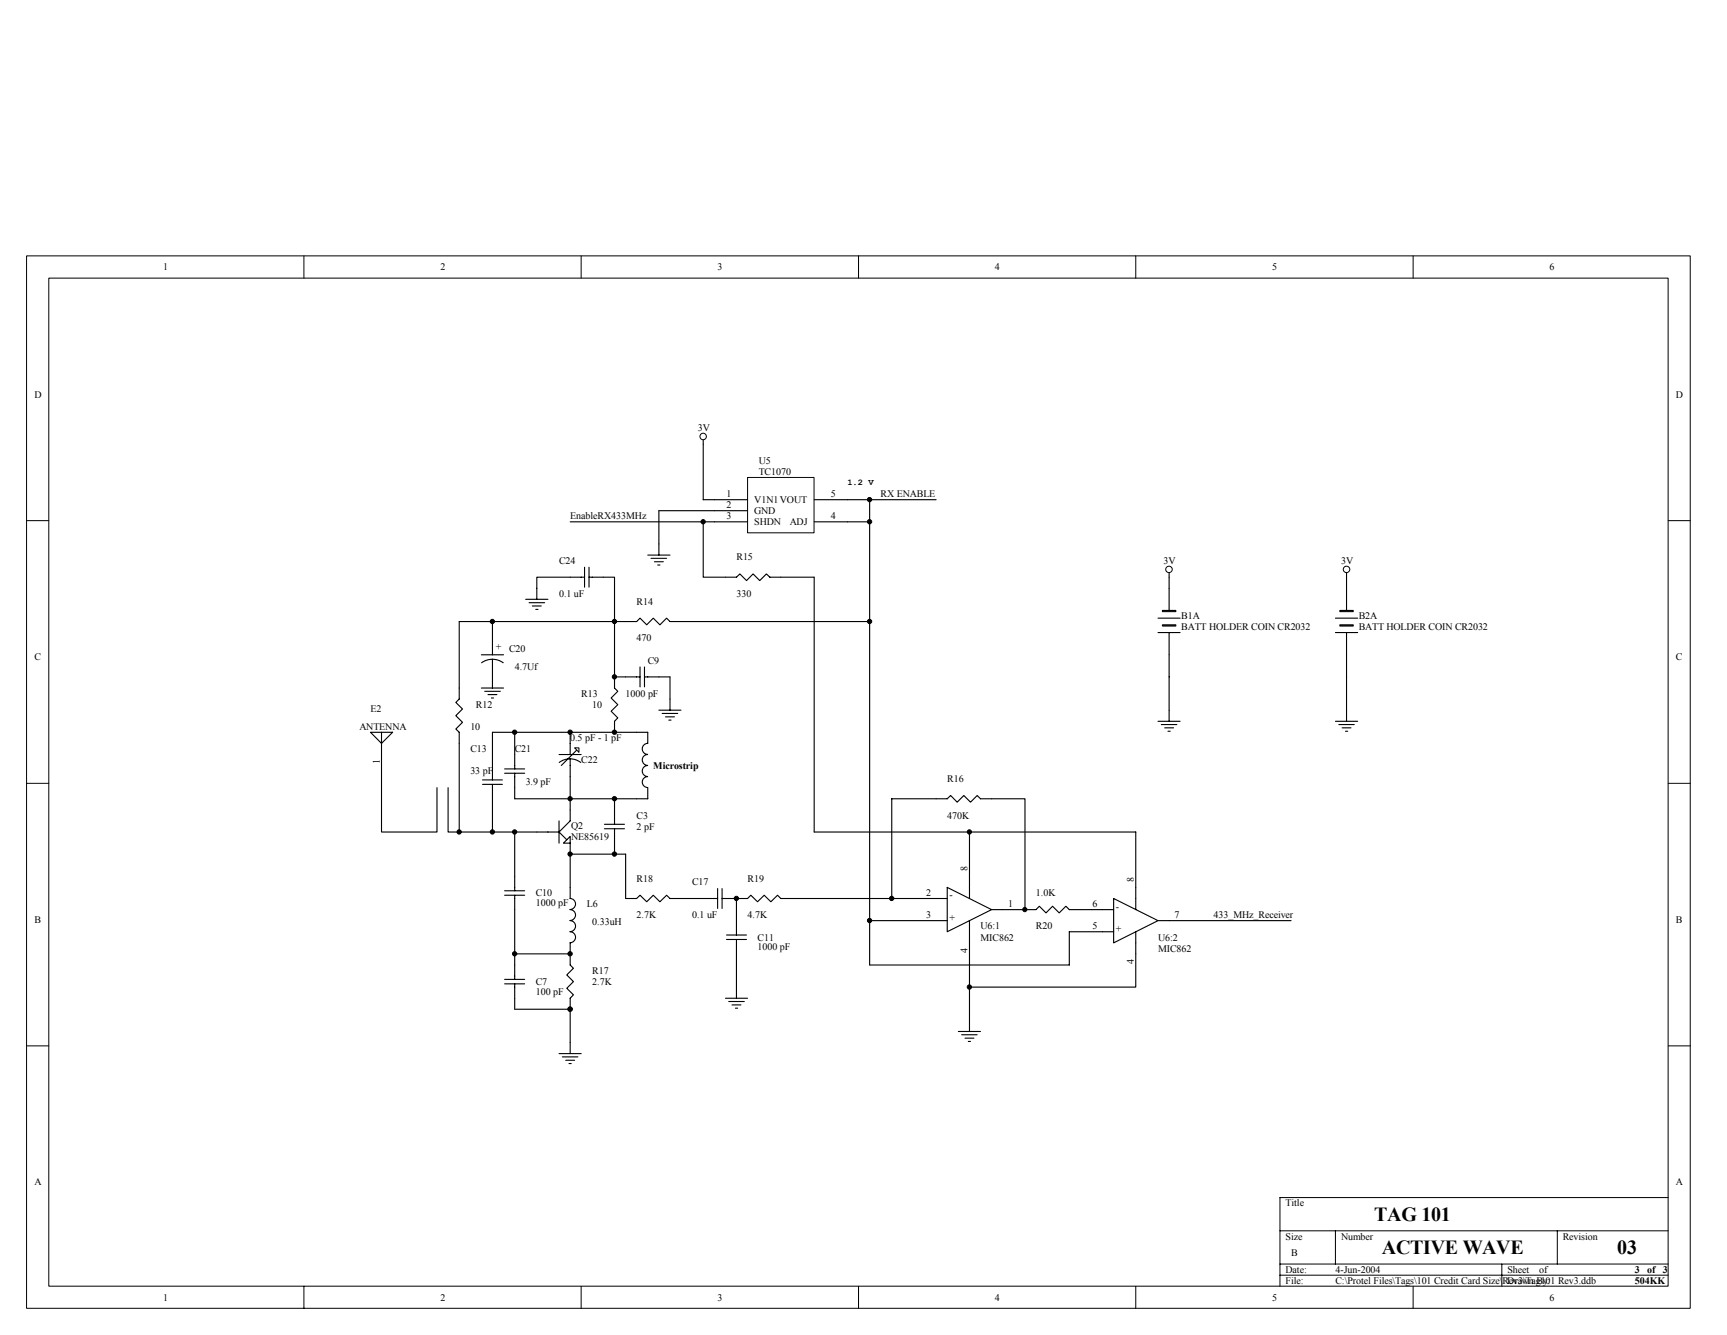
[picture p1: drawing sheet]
<svg xmlns="http://www.w3.org/2000/svg" width="279mm" height="216mm" viewBox="0 0 279 216" stroke-linecap="round" stroke-linejoin="round" font-family="sans-serif">
<g fill="none" stroke="#000" stroke-width=".16">
<path d="M4.3 41.4h269.2v170.2h-269.2zM7.9 45h262v163h-262zM49.2 41.4v3.6M94 41.4v3.6M138.9 41.4v3.6M183.7 41.4v3.6M228.6 41.4v3.6M4.3 84.2h3.6M269.9 84.2h3.6M4.3 126.7h3.6M269.9 126.7h3.6M4.3 169.1h3.6"/>
<path d="M269.9 169.1h3.6M207.1 199.1h62.8M216 199.1v5.3M251.9 199.1v5.3M269.9 193.7h-62.8v14.3M49.2 208v3.6M94 208v3.6M138.9 208v3.6M183.7 208v3.6M207.1 204.4h62.8M207.1 206.2h62.8M228.6 208v3.6"/>
<path d="M243 204.4v3.6"/>
</g>
<g fill="none" stroke="#000" stroke-width=".18">
<path d="M113.8 71.8v9h1.8M92.2 84.4h23.4M113.8 84.4v8.9h3.6M115.6 82.6h-9v5.4M126.3 93.3h5.4v41.3h52v8.9M137.1 84.4h3.6v16.1M137.1 80.8h3.6v3.6M79.7 100.5v1.8M83.3 118.4v3.6M99.4 100.5v9h1.8M101.2 100.5h-26.9v10.8M103 118.4h-23.3v5.4"/>
<path d="M106.6 109.5h1.8v3.6M110.2 100.5h30.5M140.7 100.5v55.6h32.3v-5.4h5.4M74.3 120.2v14.4h12.5M79.7 129.2v5.4M83.3 127.4v1.8h19.7M83.3 134.6v7.1M92.2 125.6v5.4M99.4 129.2v1.8M99.4 136.4v1.7M151.4 129.2h-7.1v16.1M156.8 134.6v7.1"/>
<path d="M160.4 129.2h5.4v17.9h-3.6M83.3 154.3h8.9M83.3 147.1v9M92.2 143.5v-5.4h9v7.2h1.8l.5-.5 1.1 1 1.1-1 1.1 1 1-1 .6 .5h5.4M119.1 145.3v3.6M119.1 154.3v5.3M128.1 145.3h23.3M140.7 148.9h10.7M156.8 152.5v7.1M176.6 147.1h1.8M183.7 154.3v5.3h-26.9v5.4M83.3 161.4v1.8h8.9v5.4"/>
</g>
<g fill="#000" stroke="#000" stroke-width=".16">
<circle cx="113.8" cy="84.4" r=".35"/>
<circle cx="140.7" cy="84.4" r=".35"/>
<circle cx="79.7" cy="100.5" r=".35"/>
<circle cx="83.3" cy="118.4" r=".35"/>
<circle cx="92.2" cy="118.4" r=".35"/>
<circle cx="99.4" cy="118.4" r=".35"/>
<circle cx="99.4" cy="109.5" r=".35"/>
<circle cx="99.4" cy="100.5" r=".35"/>
<circle cx="79.7" cy="134.5" r=".35"/>
<circle cx="83.3" cy="134.5" r=".35"/>
<circle cx="156.8" cy="134.5" r=".35"/>
<circle cx="83.3" cy="154.2" r=".35"/>
<circle cx="92.2" cy="154.2" r=".35"/>
<circle cx="119.1" cy="145.3" r=".35"/>
<circle cx="144.3" cy="145.3" r=".35"/>
<circle cx="156.8" cy="159.6" r=".35"/>
<circle cx="165.8" cy="147.1" r=".34"/>
<circle cx="92.2" cy="163.2" r=".35"/>
</g>
<path d="M121 77.2h10.7v9h-10.7z" fill="#fff"/>
<path d="M120.9 77.2h10.8v9h-10.8z" fill="none" stroke="#000" stroke-width=".16"/>
<g fill="none" stroke="#000" stroke-width=".18">
<path d="M115.6 84.4h5.3M115.6 80.8h5.3M115.6 82.6h5.3M131.7 84.4h5.4M131.7 80.8h5.4M59.9 118.4h3.6l-1.8 1.8zM61.7 118.4v7.2M78.1 126.1h3.2M78.1 126.9h3.2M79.7 123.8v2.3M79.7 126.9v2.3M151.4 129.2h1.8l.6-.5 1.1 1 1-1 1.1 1 1.1-1 .5 .5h1.8"/>
<path d="M81.6 144.8h3.3M81.6 144.1h3.3M83.3 141.7v2.4M83.3 144.8v2.3M113.8 145.3h2.3M116.1 143.7v3.2M116.8 145.3h2.3M116.8 143.7v3.2M178.4 147.1h1.8M178.4 150.7h1.8M180.2 145.3l7.1 3.6-7.1 3.6zM183.7 143.5v3.6"/>
<path d="M183.7 150.7v3.6M187.3 148.9h1.8"/>
</g>
<path d="M93 120.9h.7v.8z" fill-rule="evenodd" fill="#fff" stroke="#000" stroke-width=".16"/>
<g fill="none" stroke="#000" stroke-width=".18">
<path d="M113.8 71.1v.7M85 96.9h3.6M85.6 97.5h2.5M86.1 98h1.5M86.7 98.6h.3M94.6 93.3h-7.8v3.6M94.6 91.7v3.3M95.3 93.3h4.1v7.2M95.3 91.7v3.3M104.8 89.8h3.6M105.3 90.3h2.5M105.9 90.8h1.4"/>
<path d="M106.4 91.4h.4M106.6 88v1.8M117.4 93.3h1.7l.6-.5 1.1 1.1 1-1.1 1.1 1.1 1.1-1.1 .5 .5h1.8M187.3 100h3.6M189.1 92.6v6.1M74.3 111.3v1.8l-.6 .5 1.1 1.1-1.1 1 1.1 1.1-1.1 1.1 .6 .5v1.8M77.9 105.9h3.6M77.9 111.3h3.6M77.9 107.2a2.95 2.95 0 0 1 3.5 0M78.4 111.8h2.5M79 112.3h1.4M79.5 112.9h.4"/>
<path d="M79.7 102.3v3.6M79.7 106.6v4.7M92.2 118.4v3.6M99.4 109.5v1.8l.5 .5-1 1.1 1 1.1-1 1 1 1.1-.5 .5v1.8M101.2 100.5h1.8l.5-.5 1.1 1 1.1-1 1.1 1 1-1 .6 .5h1.8M101.2 109.5h2.3M103 118.4h1.8v1.8M103.5 107.9v3.2M104.3 109.5h2.3M104.3 107.9v3.2M106.6 114.9h3.6M107.1 115.4h2.5"/>
<path d="M107.7 115.9h1.4M108.2 116.5h.4M108.4 113.1v1.8M187.3 116.6h3.6M187.3 102.3h3.6M187.9 117.2h2.5M188.4 117.7h1.5M189 118.3h.3M189.1 102.3v3.6M189.1 114.9v1.7M61.7 125.6v9h9v-7.2M72.5 127.4v7.2h1.8"/>
<path d="M81.6 125.1h3.3M81.6 124.4h3.3M83.3 122v2.4M83.3 125.1v2.3M86.8 134.6h3.6M90.4 122h3.6M90.4 132.8v3.6M90.5 123.3a2.87 2.87 0 0 1 3.5 0M92.2 131v1.8l-1.8 1.8 1.3 1.2 .5-.5v1.1h-1l.5-.6M92.2 122.7v2.9M92.2 136.4v1.7M93.3 121.3l-2.5 2.5"/>
<path d="M97.8 134h3.2M97.8 133.3h3.2M99.4 131v2.3M99.4 134v2.4M104.8 120.2a.89 .89 0 0 0-.9 .9 .89 .89 0 0 0 .9 .9M104.8 122a.88 .88 0 0 0-.9 .9 .88 .88 0 0 0 .9 .9M104.8 123.8a.9 .9 0 0 0-.9 .9 .9 .9 0 0 0 .9 .9 .88 .88 0 0 0-.9 .9 .88 .88 0 0 0 .9 .9M104.8 127.4v1.8h-1.8M81.6 159.1h3.3M81.6 158.4h3.3M83.3 156.1v2.3M83.3 159.1v2.3"/>
<path d="M92.2 145.3a.89 .89 0 0 1 .9 .9 .89 .89 0 0 1-.9 .9 .89 .89 0 0 1 .9 .9 .89 .89 0 0 1-.9 .9 .9 .9 0 0 1 .9 .9 .9 .9 0 0 1-.9 .9M92.2 150.7a.89 .89 0 0 1 .9 .9 .89 .89 0 0 1-.9 .9M92.2 152.5v3.6l.6 .5-1.1 1.1 1.1 1-1.1 1.1 1.1 1.1-.6 .5v1.8M92.2 143.5v1.8M117.5 151.9h3.3M117.5 151.2h3.3M119.1 145.3h1.8l.6-.5 1.1 1 1-1 1.1 1 1.1-1 .5 .5h1.8M119.1 148.9v2.3M119.1 151.9v2.4M119.1 159.6v1.8M151.4 145.3h1.8M151.4 148.9h1.8"/>
<path d="M153.2 143.5l7.2 3.6-7.2 3.6zM156.8 141.7v3.6M156.8 148.9v3.6M160.4 147.1h1.8M165.8 147.1h1.8l.5-.5 1.1 1 1.1-1 1.1 1 1-1 .6 .5h3.6M189.1 148.9h19.8M90.4 170.4h3.6M91 170.9h2.5M91.5 171.5h1.5M92.1 172h.3M92.2 168.6v1.8M117.4 161.4h3.5"/>
<path d="M117.9 162h2.5M118.4 162.5h1.5M119 163h.3M155 166.8h3.6M155.6 167.3h2.5M156.1 167.9h1.5M156.7 168.4h.3M156.8 165v1.8"/>
</g>
<g fill="none" stroke="#000" stroke-width=".16">
<circle cx="113.8" cy="70.6" r=".53"/>
<circle cx="189.1" cy="92.1" r=".52"/>
</g>
<g fill="#fff" stroke="#000" stroke-width=".18">
<path d="M188.1 101h2.1v.2h-2.1z" fill-rule="evenodd"/>
<path d="M188.1 98.7h2.1v.2h-2.1z" fill-rule="evenodd"/>
</g>
<path d="M140.7 80.8h10.7M216 100h3.6M217.8 92.6v6.1M189.1 105.9v9M216 116.6h3.6M216 102.3h3.6M216.6 117.2h2.5M217.1 117.7h1.5M217.7 118.3h.3M217.8 102.3v3.6M217.8 114.9v1.7" fill="none" stroke="#000" stroke-width=".18"/>
<g fill="#000" stroke="#000" stroke-width=".16">
<circle cx="140.7" cy="80.8" r=".35"/>
<circle cx="140.7" cy="100.5" r=".35"/>
<circle cx="74.3" cy="134.5" r=".35"/>
<circle cx="92.2" cy="129.2" r=".35"/>
<circle cx="92.2" cy="138.1" r=".35"/>
<circle cx="99.4" cy="129.2" r=".35"/>
<circle cx="99.4" cy="138.1" r=".35"/>
<circle cx="140.7" cy="148.9" r=".35"/>
</g>
<circle cx="217.9" cy="92.1" r=".52" fill="none" stroke="#000" stroke-width=".16"/>
<g fill="#fff" stroke="#000" stroke-width=".18">
<path d="M216.8 101h2.1v.2h-2.1z" fill-rule="evenodd"/>
<path d="M216.8 98.7h2.1v.2h-2.1z" fill-rule="evenodd"/>
</g>
<path d="M217.8 105.9v9" fill="none" stroke="#000" stroke-width=".18"/>
<g font-size="3.2">
<text x="222.3" y="197.5">TAG 101</text>
<text x="223.6" y="202.8">ACTIVE WAVE</text>
<text x="261.6" y="202.8">03</text>
</g>
<g font-size="1.6">
<text x="26.4" y="43.7">1</text>
<text x="71.2" y="43.7">2</text>
<text x="116.1" y="43.7">3</text>
<text x="161" y="43.7">4</text>
<text x="205.8" y="43.7">5</text>
<text x="250.7" y="43.7">6</text>
<text x="5.6" y="64.3">D</text>
<text x="271.1" y="64.3">D</text>
<text x="112.9" y="69.7">3V</text>
<text x="122.7" y="75.1">U5</text>
<text x="122.7" y="76.9">TC1070</text>
<text x="117.5" y="80.4">1</text>
<text x="117.5" y="82.2">2</text>
<text x="122" y="81.3">V1N1VOUT</text>
<text x="122" y="83.1">GND</text>
<text x="134.4" y="80.4">5</text>
<text x="142.5" y="80.4">RX ENABLE</text>
<text x="92.2" y="84">EnableRX433MHz</text>
<text x="117.5" y="84">3</text>
<text x="122" y="84.9">SHDN</text>
<text x="127.8" y="84.9">ADJ</text>
<text x="134.4" y="84">4</text>
<text x="90.4" y="91.2">C24</text>
<text x="119.1" y="90.6">R15</text>
<text x="188.2" y="91.2">3V</text>
<text x="217" y="91.2">3V</text>
<text x="90.4" y="96.6">0.1 uF</text>
<text x="103" y="97.8">R14</text>
<text x="119.1" y="96.6">330</text>
<text x="191.1" y="100.1">B1A</text>
<text x="191.1" y="101.9">BATT HOLDER COIN CR2032</text>
<text x="219.8" y="100.1">B2A</text>
<text x="219.8" y="101.9">BATT HOLDER COIN CR2032</text>
<text x="5.6" y="106.8">C</text>
<text x="80.2" y="105.2">+</text>
<text x="82.4" y="105.5">C20</text>
<text x="103" y="103.7">470</text>
<text x="104.8" y="107.3">C9</text>
<text x="271.1" y="106.8">C</text>
<text x="83.3" y="108.4">4.7Uf</text>
<text x="94" y="112.7">R13</text>
<text x="101.2" y="112.7">1000 pF</text>
<text x="58.1" y="118.1">ANTENNA</text>
<text x="59.9" y="115.2">E2</text>
<text x="76.1" y="118.1">10</text>
<text x="77" y="114.5">R12</text>
<text x="92.2" y="119.8">0.5 pF - 1 pF</text>
<text x="95.8" y="114.5">10</text>
<text x="61.4" y="123.6" transform="rotate(-90 61.4 123.6)">1</text>
<text x="76.1" y="121.6">C13</text>
<text x="76.1" y="125.2">33 pF</text>
<text x="83.3" y="121.6">C21</text>
<text x="94" y="123.4">C22</text>
<text x="105.7" y="124.4">Microstrip</text>
<text x="85" y="127">3.9 pF</text>
<text x="153.2" y="126.5">R16</text>
<text x="92.4" y="134">Q2</text>
<text x="92.4" y="135.8">NE85619</text>
<text x="103" y="132.4">C3</text>
<text x="103" y="134.2">2 pF</text>
<text x="153.2" y="132.4">470K</text>
<text x="103" y="142.6">R18</text>
<text x="112" y="143.2">C17</text>
<text x="120.9" y="142.6">R19</text>
<text x="156.5" y="140.8" transform="rotate(-90 156.5 140.8)">8</text>
<text x="183.5" y="142.6" transform="rotate(-90 183.5 142.6)">8</text>
<text x="5.6" y="149.2">B</text>
<text x="86.7" y="144.9">C10</text>
<text x="86.7" y="146.5">1000 pF</text>
<text x="94.9" y="146.7">L6</text>
<text x="95.8" y="149.6">0.33uH</text>
<text x="103" y="148.5">2.7K</text>
<text x="112" y="148.5">0.1 uF</text>
<text x="120.9" y="148.5">4.7K</text>
<text x="149.8" y="144.9">2</text>
<text x="149.8" y="148.5">3</text>
<text x="153.6" y="145.3">-</text>
<text x="153.6" y="148.9">+</text>
<text x="163.1" y="146.7">1</text>
<text x="167.6" y="144.9">1.0K</text>
<text x="176.8" y="146.7">6</text>
<text x="180.5" y="147.1">-</text>
<text x="190" y="148.5">7</text>
<text x="196.3" y="148.5">433_MHz_Receiver</text>
<text x="271.1" y="149.2">B</text>
<text x="122.6" y="152.1">C11</text>
<text x="122.6" y="153.7">1000 pF</text>
<text x="156.5" y="154.1" transform="rotate(-90 156.5 154.1)">4</text>
<text x="158.6" y="150.3">U6:1</text>
<text x="158.6" y="152.1">MIC862</text>
<text x="167.6" y="150.3">R20</text>
<text x="176.8" y="150.3">5</text>
<text x="180.5" y="150.7">+</text>
<text x="183.5" y="155.9" transform="rotate(-90 183.5 155.9)">4</text>
<text x="187.3" y="152.1">U6:2</text>
<text x="187.3" y="153.9">MIC862</text>
<text x="86.7" y="159.3">C7</text>
<text x="86.7" y="160.9">100 pF</text>
<text x="95.8" y="157.5">R17</text>
<text x="95.8" y="159.3">2.7K</text>
<text x="5.6" y="191.7">A</text>
<text x="271.1" y="191.7">A</text>
<text x="208" y="195.1">Title</text>
<text x="208" y="200.5">Size</text>
<text x="208.9" y="203.2">B</text>
<text x="217" y="200.5">Number</text>
<text x="252.8" y="200.5">Revision</text>
<text x="208" y="205.8">Date:</text>
<text x="208" y="207.6">File:</text>
<text x="216" y="205.8">4-Jun-2004</text>
<text x="216.1" y="207.6">C:\Protel Files\Tags\101 Credit Card Size\Rev3\Tag101 Rev3.ddb</text>
<text x="243.9" y="207.6">Drawn By:</text>
<text x="243.9" y="205.8">Sheet</text>
<text x="249" y="205.8">of</text>
<text x="264.5" y="205.9">3</text>
<text x="264.5" y="207.7">504KK</text>
<text x="266.5" y="205.9">of 3</text>
<text x="26.4" y="210.3">1</text>
<text x="71.2" y="210.3">2</text>
<text x="116.1" y="210.3">3</text>
<text x="161" y="210.3">4</text>
<text x="205.8" y="210.3">5</text>
<text x="250.7" y="210.3">6</text>
</g>
<text font-size="1.4" x="137.1" y="78.4">1.2 V</text>
</svg>
